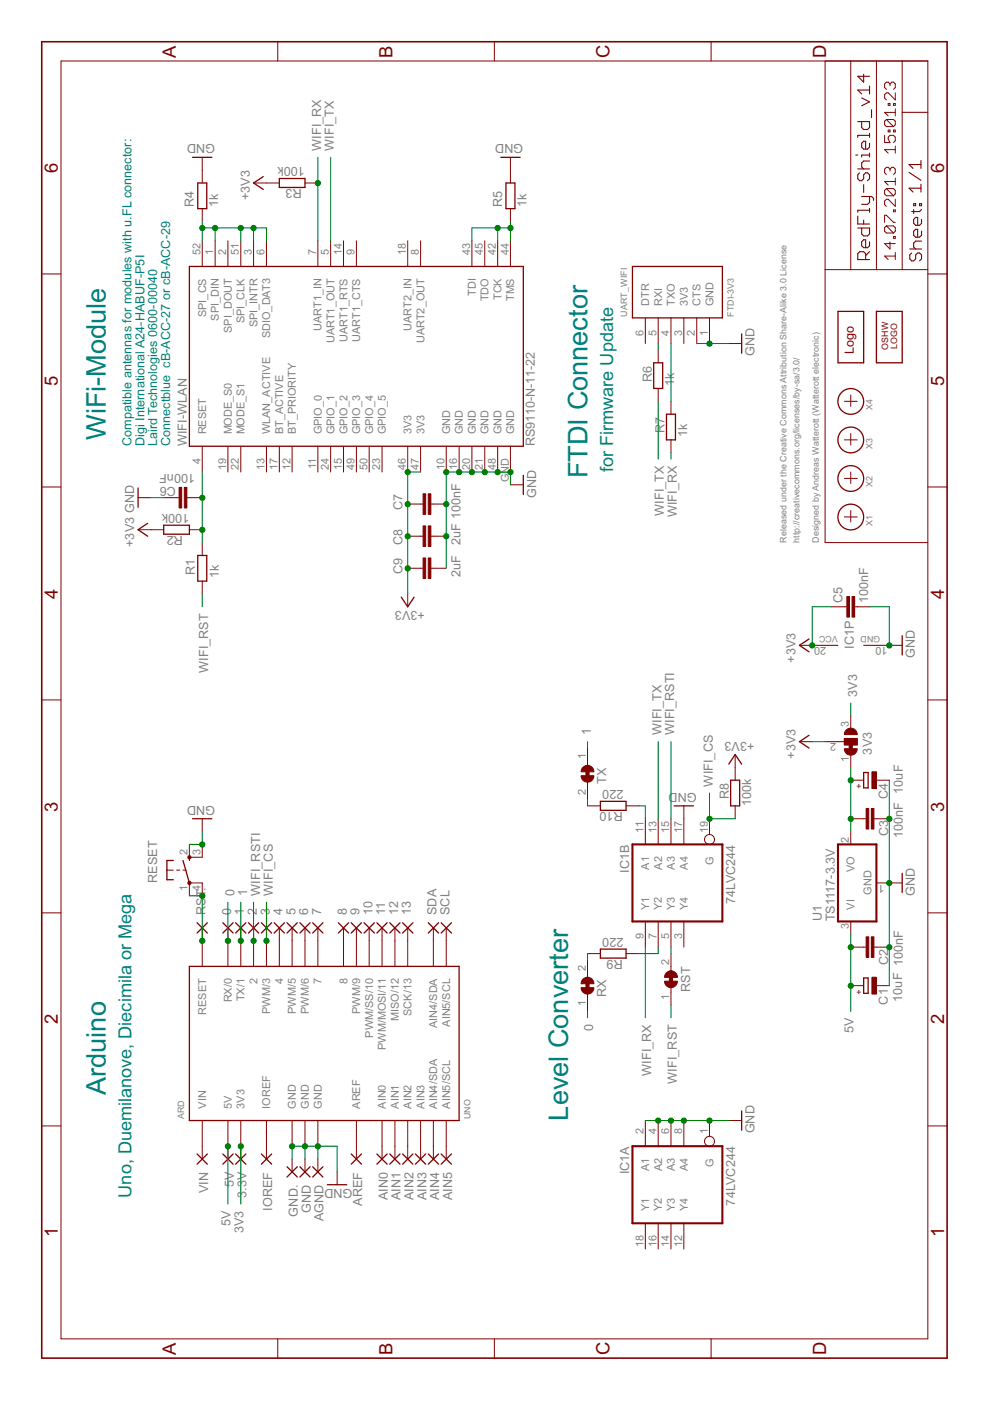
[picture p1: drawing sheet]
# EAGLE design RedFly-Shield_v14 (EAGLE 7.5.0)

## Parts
0  WIREPAD1,6/0,8  [1,6/0,8]
1  WIREPAD1,6/0,8  [1,6/0,8]
2  WIREPAD1,6/0,8  [1,6/0,8]
3  WIREPAD1,6/0,8  [1,6/0,8]
3.3V  WIREPAD1,6/0,8  [1,6/0,8]
3V3  SJ2W  [SJ_2]
4  WIREPAD1,6/0,8  [1,6/0,8]
5  WIREPAD1,6/0,8  [1,6/0,8]
5V  WIREPAD1,6/0,8  [1,6/0,8]
6  WIREPAD1,6/0,8  [1,6/0,8]
7  WIREPAD1,6/0,8  [1,6/0,8]
8  WIREPAD1,6/0,8  [1,6/0,8]
9  WIREPAD1,6/0,8  [1,6/0,8]
10  WIREPAD1,6/0,8  [1,6/0,8]
11  WIREPAD1,6/0,8  [1,6/0,8]
12  WIREPAD1,6/0,8  [1,6/0,8]
13  WIREPAD1,6/0,8  [1,6/0,8]
AGND  WIREPAD1,6/0,8  [1,6/0,8]
AIN0  WIREPAD1,6/0,8  [1,6/0,8]
AIN1  WIREPAD1,6/0,8  [1,6/0,8]
AIN2  WIREPAD1,6/0,8  [1,6/0,8]
AIN3  WIREPAD1,6/0,8  [1,6/0,8]
AIN4  WIREPAD1,6/0,8  [1,6/0,8]
AIN5  WIREPAD1,6/0,8  [1,6/0,8]
ARD  UNO  [UNO]
AREF  WIREPAD1,6/0,8  [1,6/0,8]
C1  10uF  CPOL-EU153CLV-0505  [153CLV-0505]
C2  100nF  C-EUC0603  [C0603]
C3  100nF  C-EUC0603  [C0603]
C4  10uF  CPOL-EU153CLV-0505  [153CLV-0505]
C5  100nF  C-EUC0603  [C0603]
C6  100nF  C-EUC0603  [C0603]
C7  100nF  C-EUC0603  [C0603]
C8  2uF  C-EUC0603  [C0603]
C9  2uF  C-EUC0603  [C0603]
GND  WIREPAD1,6/0,8  [1,6/0,8]
GND.  WIREPAD1,6/0,8  [1,6/0,8]
IC1  74LVC244  74HC244DW  [SO20W]
IOREF  WIREPAD1,6/0,8  [1,6/0,8]
LOGO1  WE-LOGO  [WE-LOGO]
LOGO2  OSHW_LOGO_6MILX0100-NT  [OSHW_6X100_NOTEXT]
R1  1k  R-EU_R0603  [R0603]
R2  100k  R-EU_R0603  [R0603]
R3  100k  R-EU_R0603  [R0603]
R4  1k  R-EU_R0603  [R0603]
R5  1k  R-EU_R0603  [R0603]
R6  1k  R-EU_R0603  [R0603]
R7  1k  R-EU_R0603  [R0603]
R8  100k  R-EU_R0603  [R0603]
R9  220  R-EU_R0603  [R0603]
R10  220  R-EU_R0603  [R0603]
RESET  SW_SMDS  [SW_SMD4@1]
RST  SJ  [SJ]
RST.  WIREPAD1,6/0,8  [1,6/0,8]
RX  SJ  [SJ]
SCL  WIREPAD1,6/0,8  [1,6/0,8]
SDA  WIREPAD1,6/0,8  [1,6/0,8]
TX  SJ  [SJ]
U1  TS1117-3.3V  TS1117  [SOT223]
UART_WIFI  FTDI-3V3  FTDI  [FTDI]
VIN  WIREPAD1,6/0,8  [1,6/0,8]
WIFI-WLAN  RS9110-N-11-22  RS9110-N-11-21  [RS9110-N-11-21]
X1  PASSER  [PASSER]
X2  PASSER  [PASSER]
X3  PASSER  [PASSER]
X4  PASSER  [PASSER]

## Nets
0: 0.1(P) ARD.0(RX/0) RX.1
1: 1.1(P) ARD.1(TX/1) TX.1
3V3: 3.3V.1(P) 3V3.3 ARD.3V3
3V_OUT: 3V3.1 C3.1 C4.+ U1.2(VO)
5V: 5V.1(P) ARD.5V C1.+ C2.1 U1.3(VI)
+3V3: 3V3.2 C5.1 C7.1 C8.1 C9.1 IC1.20(P:VCC) R2.2 R3.1 R8.2 WIFI-WLAN.46(3V3) WIFI-WLAN.47(3V3)
A0: AIN0.1(P) ARD.AIN0
A1: AIN1.1(P) ARD.AIN1
AREF: ARD.AREF AREF.1(P)
GND: AGND.1(P) ARD.GND@1(GND) ARD.GND@2(GND) ARD.GND@3(GND) C1.- C2.2 C3.2 C4.- C5.2 C6.1 C7.2 C8.2 C9.2 GND.1(P) GND..1(P) IC1.1(A:G) IC1.2(A:A1) IC1.4(A:A2) IC1.6(A:A3) IC1.8(A:A4) IC1.10(P:GND) IC1.17(B:A4) R4.1 R5.1 RESET.2(S) RESET.3(S1) U1.1(GND) UART_WIFI.1(GND) UART_WIFI.2(CTS) WIFI-WLAN.10(GND) WIFI-WLAN.16(GND) WIFI-WLAN.20(GND) WIFI-WLAN.21(GND) WIFI-WLAN.48(GND) WIFI-WLAN.GND
IOREF: ARD.IOREF IOREF.1(P)
N$1: ARD.SCL(AIN5/SCL) SCL.1(P)
N$5: R5.2 WIFI-WLAN.42(TCK) WIFI-WLAN.43(TDI) WIFI-WLAN.44(TMS)
N$6: ARD.SDA(AIN4/SDA) SDA.1(P)
N$7: R4.2 WIFI-WLAN.1(SPI_DIN) WIFI-WLAN.3(SPI_INTR) WIFI-WLAN.6(SDIO_DAT3) WIFI-WLAN.51(SPI_CLK) WIFI-WLAN.52(SPI_CS)
N$8: 4.1(P) ARD.4
N$9: 5.1(P) ARD.5(PWM/5)
N$10: 6.1(P) ARD.6(PWM/6)
N$11: 7.1(P) ARD.7
N$12: 8.1(P) ARD.8
N$13: 9.1(P) ARD.9(PWM/9)
N$14: 10.1(P) ARD.10(PWM/SS/10)
N$15: 11.1(P) ARD.11(PWM/MOSI/11)
N$16: 12.1(P) ARD.12(MISO/12)
N$17: 13.1(P) ARD.13(SCK/13)
N$20: AIN2.1(P) ARD.AIN2
N$21: AIN3.1(P) ARD.AIN3
N$22: AIN4.1(P) ARD.AIN4(AIN4/SDA)
N$23: AIN5.1(P) ARD.AIN5(AIN5/SCL)
N$103: R6.1 UART_WIFI.5(RXI)
N$104: R7.1 UART_WIFI.4(TXO)
RST: ARD.RST(RESET) RESET.1(P) RESET.4(P1) RST..1(P)
VIN: ARD.VIN VIN.1(P)
WIFI_CS: 3.1(P) ARD.3(PWM/3) IC1.19(B:G) R8.1
WIFI_RST: R1.2 RST.1
WIFI_RST2: C6.2 R1.1 R2.1 WIFI-WLAN.4(RESET)
WIFI_RSTI: 2.1(P) ARD.2 IC1.15(B:A3)
WIFI_RSTO: IC1.5(B:Y3) RST.2
WIFI_RX: IC1.9(B:Y1) R3.2 R7.2 WIFI-WLAN.7(UART1_IN)
WIFI_RX2: R10.1 TX.2
WIFI_RXI: IC1.11(B:A1) R10.2
WIFI_TX: IC1.13(B:A2) R6.2 WIFI-WLAN.5(UART1_OUT)
WIFI_TX2: R9.2 RX.2
WIFI_TXO: IC1.7(B:Y2) R9.1
Unconnected: IC1.3(B:Y4) IC1.12(A:Y4) IC1.14(A:Y3) IC1.16(A:Y2) IC1.18(A:Y1) UART_WIFI.3(3V3) UART_WIFI.6(DTR) WIFI-WLAN.2(SPI_DOUT) WIFI-WLAN.8(UART2_OUT) WIFI-WLAN.9(UART1_CTS) WIFI-WLAN.11(GPIO_0) WIFI-WLAN.12(BT_PRIORITY) WIFI-WLAN.13(WLAN_ACTIVE) WIFI-WLAN.14(UART1_RTS) WIFI-WLAN.15(GPIO_2) WIFI-WLAN.17(BT_ACTIVE) WIFI-WLAN.18(UART2_IN) WIFI-WLAN.19(MODE_S0) WIFI-WLAN.22(MODE_S1) WIFI-WLAN.23(GPIO_5) WIFI-WLAN.24(GPIO_1) WIFI-WLAN.45(TDO) WIFI-WLAN.49(GPIO_3) WIFI-WLAN.50(GPIO_4)

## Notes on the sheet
- Arduino | WiFi-Module
- Uno, Duemilanove, Diecimila or Mega | Compatible antennas for modules with u.FL connector:
- Digi International A24-HABUF-P5I
- Laird Technologies 0600-00040
- Connectblue  cB-ACC-27 or cB-ACC-29
- Level Converter
- FTDI Connector
- for Firmware Update
- Released under the Creative Commons Attribution Share-Alike 
  License. http://creativecommons.org/licenses/by-sa/4.0/
  
  Designed by Andreas Watterott (Watterott electronic)
